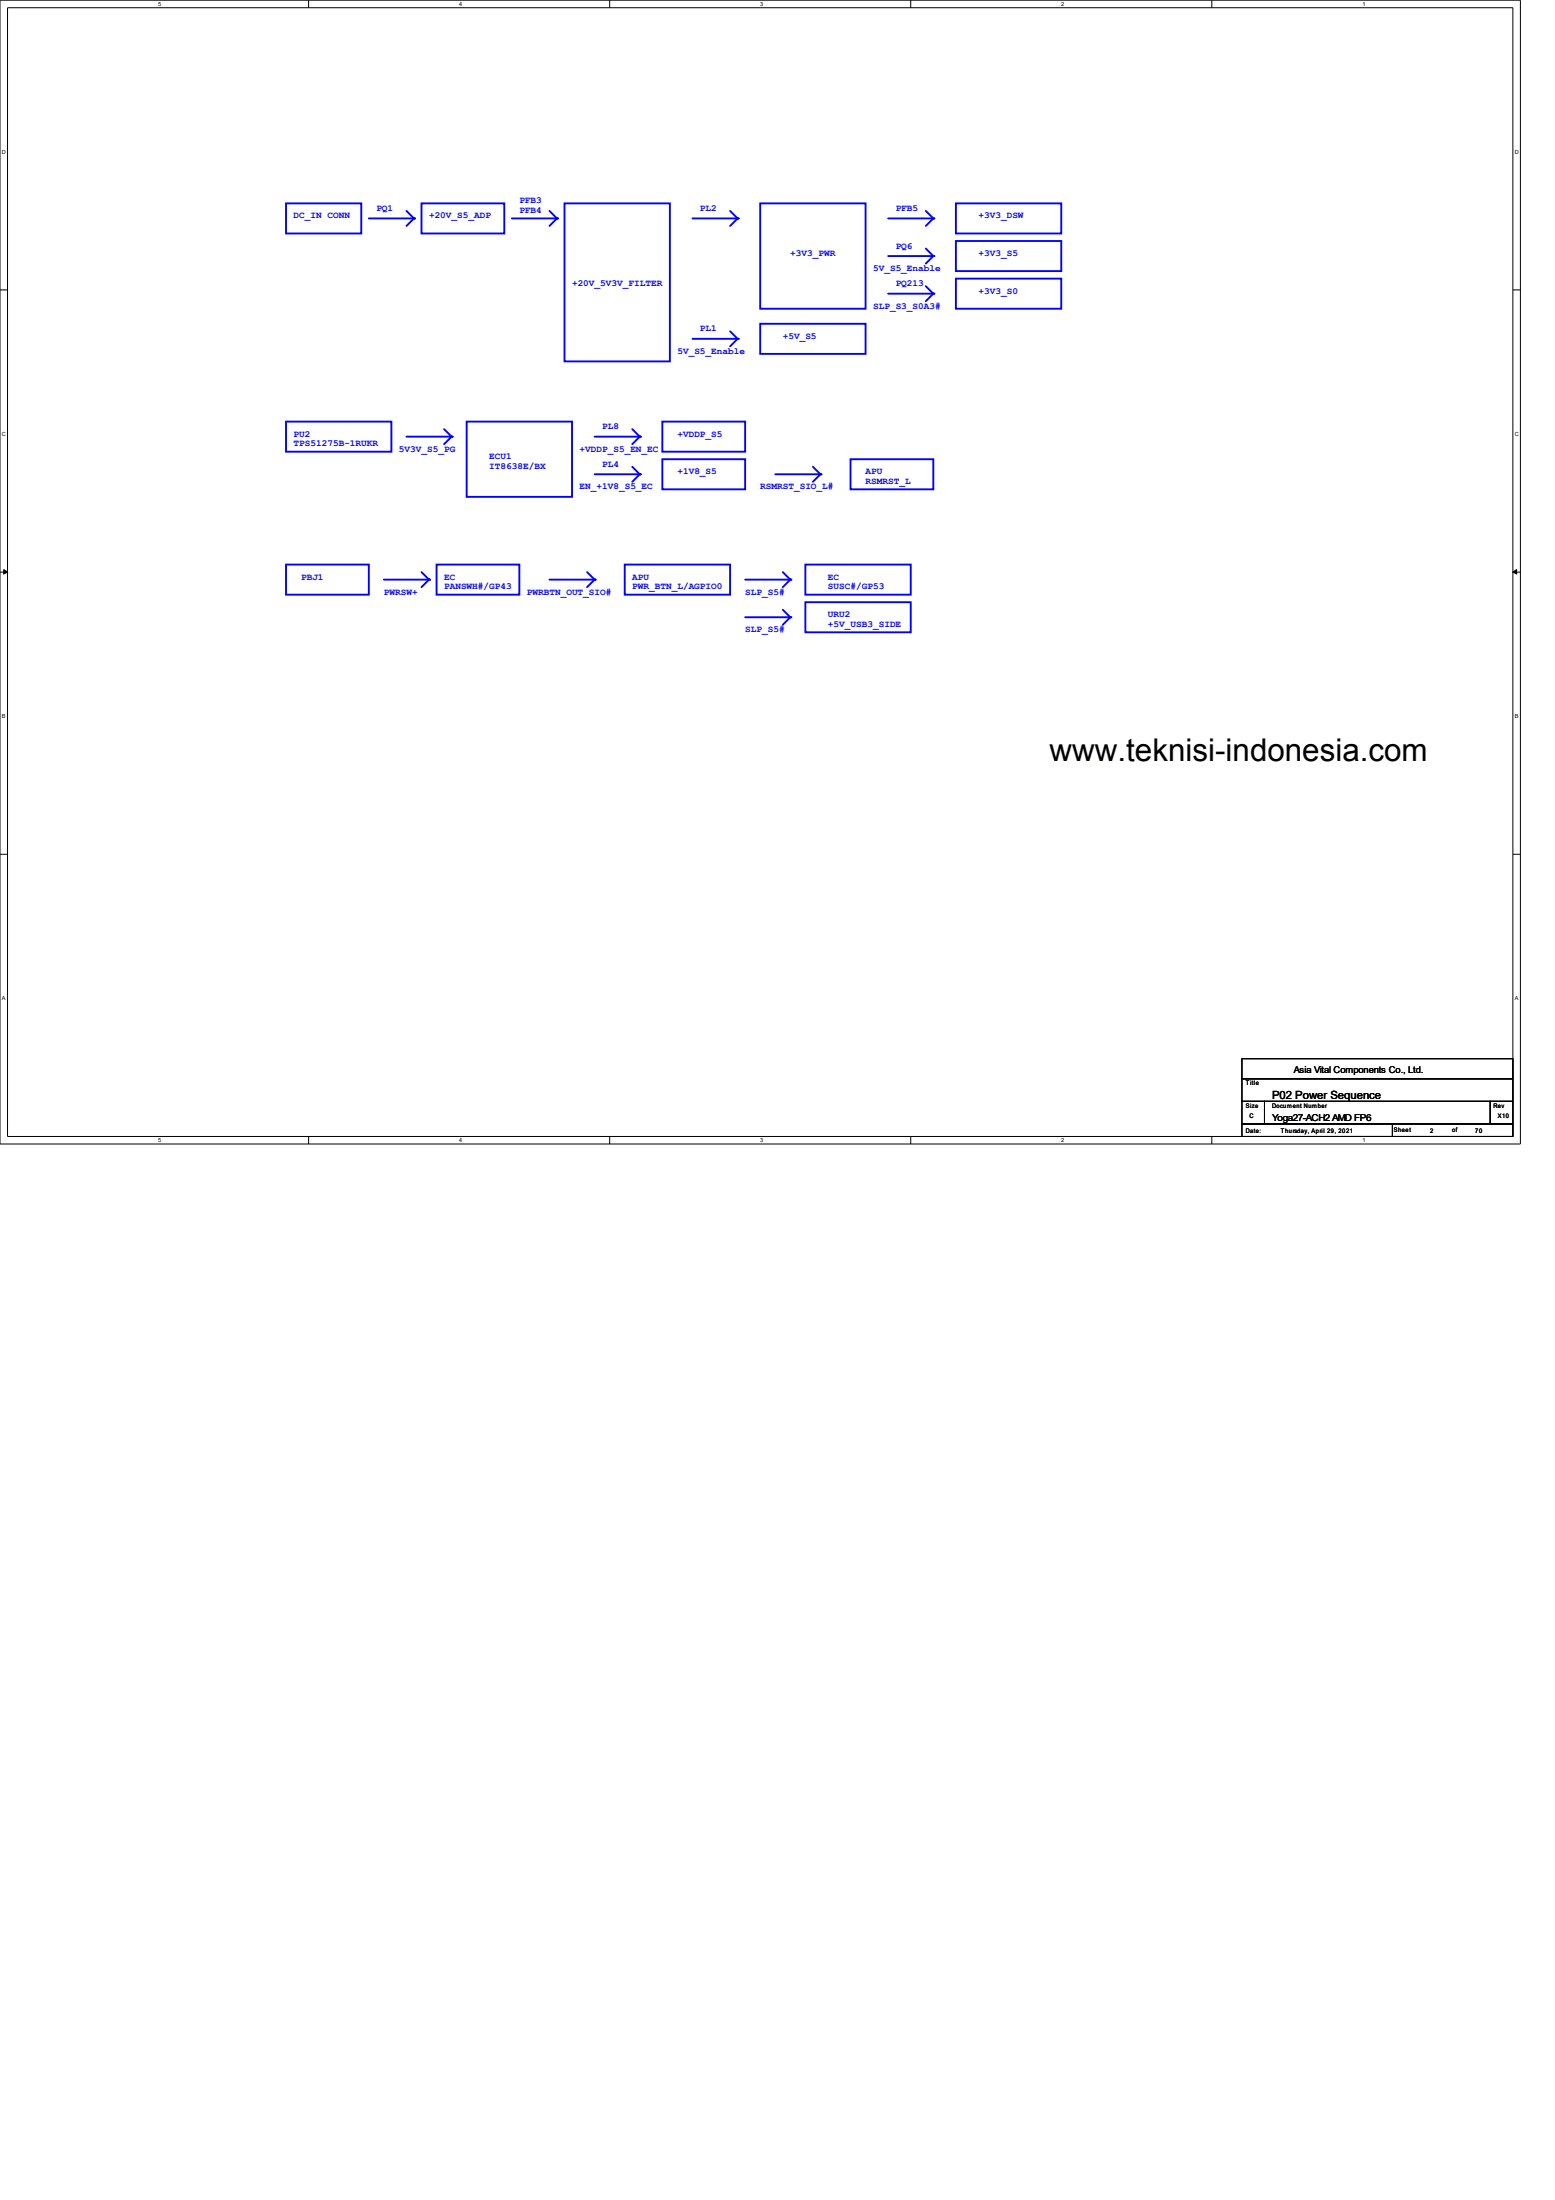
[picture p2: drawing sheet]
<svg xmlns="http://www.w3.org/2000/svg" width="210mm" height="297mm" viewBox="0 0 210 297" stroke-linecap="round" stroke-linejoin="round" font-family="sans-serif">
<path d="M0 0h205.2v154.5h-205.2zM1 1h203.2v152.4h-203.2z" fill="none" stroke="#000" stroke-width=".13"/>
<g fill="#fff">
<path d="M21.3 .1h.3v.8h-.3z"/>
<path d="M21.3 153.5h.3v.8h-.3z"/>
</g>
<path d="M41.7 0v1M41.7 153.4v1.1" fill="none" stroke="#000" stroke-width=".13"/>
<g fill="#fff">
<path d="M62 .1h.2v.8h-.2z"/>
<path d="M62 153.5h.2v.8h-.2z"/>
</g>
<path d="M82.3 0v1M82.3 153.4v1.1" fill="none" stroke="#000" stroke-width=".13"/>
<g fill="#fff">
<path d="M102.6 .1h.3v.8h-.3z"/>
<path d="M102.6 153.5h.3v.8h-.3z"/>
</g>
<path d="M122.9 0v1M122.9 153.4v1.1" fill="none" stroke="#000" stroke-width=".13"/>
<g fill="#fff">
<path d="M143.3 .1h.2v.8h-.2z"/>
<path d="M143.3 153.5h.2v.8h-.2z"/>
</g>
<path d="M163.6 0v1M163.6 153.4v1.1" fill="none" stroke="#000" stroke-width=".13"/>
<g fill="#fff">
<path d="M183.9 .1h.2v.8h-.2z"/>
<path d="M183.9 153.5h.2v.8h-.2z"/>
<path d="M.3 20.1h.4v.8h-.4z"/>
<path d="M204.5 20.1h.4v.8h-.4z"/>
<path d="M.3 58.2h.4v.8h-.4z"/>
<path d="M204.5 58.2h.4v.8h-.4z"/>
</g>
<path d="M0 39.1h1M204.2 39.1h1" fill="none" stroke="#000" stroke-width=".13"/>
<g fill="#fff">
<path d="M.3 96.3h.3v.8h-.3z"/>
<path d="M204.5 96.3h.3v.8h-.3z"/>
</g>
<path d="M0 77.2h1M204.2 77.2h1" fill="none" stroke="#000" stroke-width=".13"/>
<path d="M.5 76.9l.5 .3-.5 .3zM204.2 77.2l.5-.3v.6z" fill="#000" stroke="#000" stroke-width=".13"/>
<g fill="#fff">
<path d="M.3 134.4h.3v.8h-.3z"/>
<path d="M204.5 134.4h.3v.8h-.3z"/>
</g>
<path d="M0 115.3h1M204.2 115.3h1M167.6 151.8h20.4v1.6h-20.4zM167.6 148.7h3.1v3.1h-3.1zM167.6 142.9h36.6v2.8h-36.6zM167.6 145.7h36.6v3h-36.6zM170.7 148.7h30.5v3.1h-30.5zM188 151.8h16.2v1.6h-16.2zM201.2 148.7h3v3.1h-3z" fill="none" stroke="#000" stroke-width=".13"/>
<g fill="none" stroke="#00f" stroke-width=".25">
<path d="M38.6 27.5h10.2v4h-10.2zM49.8 29.5h6.1M54.9 28.5l1 1M55.9 29.5h.1M55.9 29.5l-1 1M56.9 27.5h11.2v4h-11.2zM69.1 29.5h6.1M74.2 28.5l1 1M75.2 29.5h.1M75.2 29.5l-1 1M76.2 27.5h14.2v21.3h-14.2zM93.5 29.5h6.1"/>
<path d="M98.6 28.5l1 1M99.6 29.5l-1 1M99.6 29.5h.1M102.6 27.5h14.2v14.2h-14.2zM119.9 29.5h6.1M119.9 34.6h6.1M119.9 39.7h6.1M125 28.5l1 1M125 33.6l1 1M125 38.6l1 1.1M126 29.5l-1 1M126 34.6l-1 1"/>
<path d="M126 39.7l-1 1M126 29.5h.1M126 34.6h.1M126 39.7h.1M129 27.5h14.3v4h-14.3zM129 32.5h14.3v4.1h-14.3zM129 37.6h14.3v4.1h-14.3zM38.6 56.9h14.2v4.1h-14.2zM54.9 59h6.1M59.9 57.9l1.1 1.1M61 59l-1.1 1M61 59h.1"/>
<path d="M63 56.9h14.2v10.2h-14.2zM80.3 59h6.1M85.3 57.9l1.1 1.1M86.4 59l-1.1 1M86.4 59h.1M89.4 56.9h11.2v4.1h-11.2zM93.5 45.7h6.1M98.6 44.7l1 1M99.6 45.7l-1 1.1M99.6 45.7h.1M102.6 43.7h14.2v4.1h-14.2zM38.6 76.2h11.2v4.1h-11.2z"/>
<path d="M51.8 78.3h6.1M56.9 77.2l1 1.1M57.9 78.3l-1 1M57.9 78.3h.1M58.9 76.2h11.2v4.1h-11.2zM74.2 78.3h6.1M79.2 77.2l1.1 1.1M80.3 78.3l-1.1 1M80.3 78.3h.1M80.3 64h6.1M84.3 76.2h14.3v4.1h-14.3zM85.3 63l1.1 1"/>
<path d="M86.4 64l-1.1 1.1M86.4 64h.1M89.4 62h11.2v4.1h-11.2zM100.6 78.3h6.1M104.6 64h6.1M105.7 77.2l1 1.1M106.7 78.3l-1 1M106.7 78.3h.1M108.7 76.2h14.2v4.1h-14.2zM109.7 63l1 1M110.7 64l-1 1.1M110.7 64h.1"/>
<path d="M114.8 62h11.2v4.1h-11.2zM100.6 83.3h6.1M105.7 82.3l1 1M106.7 83.3l-1 1.1M106.7 83.3h.1M108.7 81.3h14.2v4.1h-14.2z"/>
</g>
<text font-size="4.2" x="141.7" y="102.7">www.teknisi-indonesia.com</text>
<text font-size="1.5" x="171.7" y="148.4">P02 Power Sequence</text>
<g font-size="1.3" fill="#00f">
<text x="39.6" y="29.5">DC_IN CONN</text>
<text x="50.8" y="28.5">PQ1</text>
<text x="57.9" y="29.5">+20V_S5_ADP</text>
<text x="70.1" y="27.5">PFB3</text>
<text x="70.1" y="28.7">PFB4</text>
<text x="94.5" y="28.5">PL2</text>
<text x="120.9" y="28.5">PFB5</text>
<text x="132.1" y="29.5">+3V3_DSW</text>
<text x="106.7" y="34.6">+3V3_PWR</text>
<text x="120.9" y="33.6">PQ6</text>
<text x="132.1" y="34.6">+3V3_S5</text>
<text x="77.2" y="38.6">+20V_5V3V_FILTER</text>
<text x="117.9" y="41.7">SLP_S3_S0A3#</text>
<text x="117.9" y="36.6">5V_S5_Enable</text>
<text x="120.9" y="38.6">PQ213</text>
<text x="132.1" y="39.7">+3V3_S0</text>
<text x="91.4" y="47.8">5V_S5_Enable</text>
<text x="94.5" y="44.7">PL1</text>
<text x="105.7" y="45.7">+5V_S5</text>
<text x="39.6" y="59">PU2</text>
<text x="81.3" y="57.9">PL8</text>
<text x="91.4" y="59">+VDDP_S5</text>
<text x="39.6" y="60.2">TPS51275B-1RUKR</text>
<text x="53.8" y="61">5V3V_S5_PG</text>
<text x="66" y="62">ECU1</text>
<text x="66" y="63.3">IT8638E/BX</text>
<text x="78.2" y="61">+VDDP_S5_EN_EC</text>
<text x="81.3" y="63">PL4</text>
<text x="91.4" y="64">+1V8_S5</text>
<text x="116.8" y="64">APU</text>
<text x="116.8" y="65.3">RSMRST_L</text>
<text x="78.2" y="66.1">EN_+1V8_S5_EC</text>
<text x="102.6" y="66.1">RSMRST_SIO_L#</text>
<text x="40.6" y="78.3">PBJ1</text>
<text x="51.8" y="80.3">PWRSW+</text>
<text x="59.9" y="78.3">EC</text>
<text x="59.9" y="79.5">PANSWH#/GP43</text>
<text x="71.1" y="80.3">PWRBTN_OUT_SIO#</text>
<text x="85.3" y="78.3">APU</text>
<text x="85.3" y="79.5">PWR_BTN_L/AGPIO0</text>
<text x="100.6" y="80.3">SLP_S5#</text>
<text x="111.8" y="78.3">EC</text>
<text x="111.8" y="79.5">SUSC#/GP53</text>
<text x="111.8" y="83.3">URU2</text>
<text x="100.6" y="85.4">SLP_S5#</text>
<text x="111.8" y="84.6">+5V_USB3_SIDE</text>
</g>
<g font-size="1.3">
<text x="174.7" y="144.9">Asia Vital Components Co., Ltd.</text>
<text x="171.7" y="151.4">Yoga27-ACH2 AMD FP6</text>
</g>
<g font-size=".8">
<text x="21.3" y=".8">5</text>
<text x="62" y=".8">4</text>
<text x="102.6" y=".8">3</text>
<text x="143.3" y=".8">2</text>
<text x="183.9" y=".8">1</text>
<text x=".3" y="20.8">D</text>
<text x="204.5" y="20.8">D</text>
<text x=".3" y="58.9">C</text>
<text x="204.5" y="58.9">C</text>
<text x=".3" y="97">B</text>
<text x="204.5" y="97">B</text>
<text x=".3" y="135.1">A</text>
<text x="204.5" y="135.1">A</text>
<text x="168.1" y="146.5">Title</text>
<text x="168.1" y="149.5">Size</text>
<text x="171.7" y="149.5">Document Number</text>
<text x="201.6" y="149.5">Rev</text>
<text x="21.3" y="154.2">5</text>
<text x="62" y="154.2">4</text>
<text x="102.6" y="154.2">3</text>
<text x="143.3" y="154.2">2</text>
<text x="168.1" y="152.9">Date:</text>
<text x="168.7" y="150.9">C</text>
<text x="172.9" y="152.9">Thursday, April 29, 2021</text>
<text x="183.9" y="154.2">1</text>
<text x="188.1" y="152.9">Sheet</text>
<text x="193" y="152.9">2</text>
<text x="196" y="152.9">of</text>
<text x="199.1" y="152.9">70</text>
<text x="202.2" y="150.9">X10</text>
</g>
</svg>
